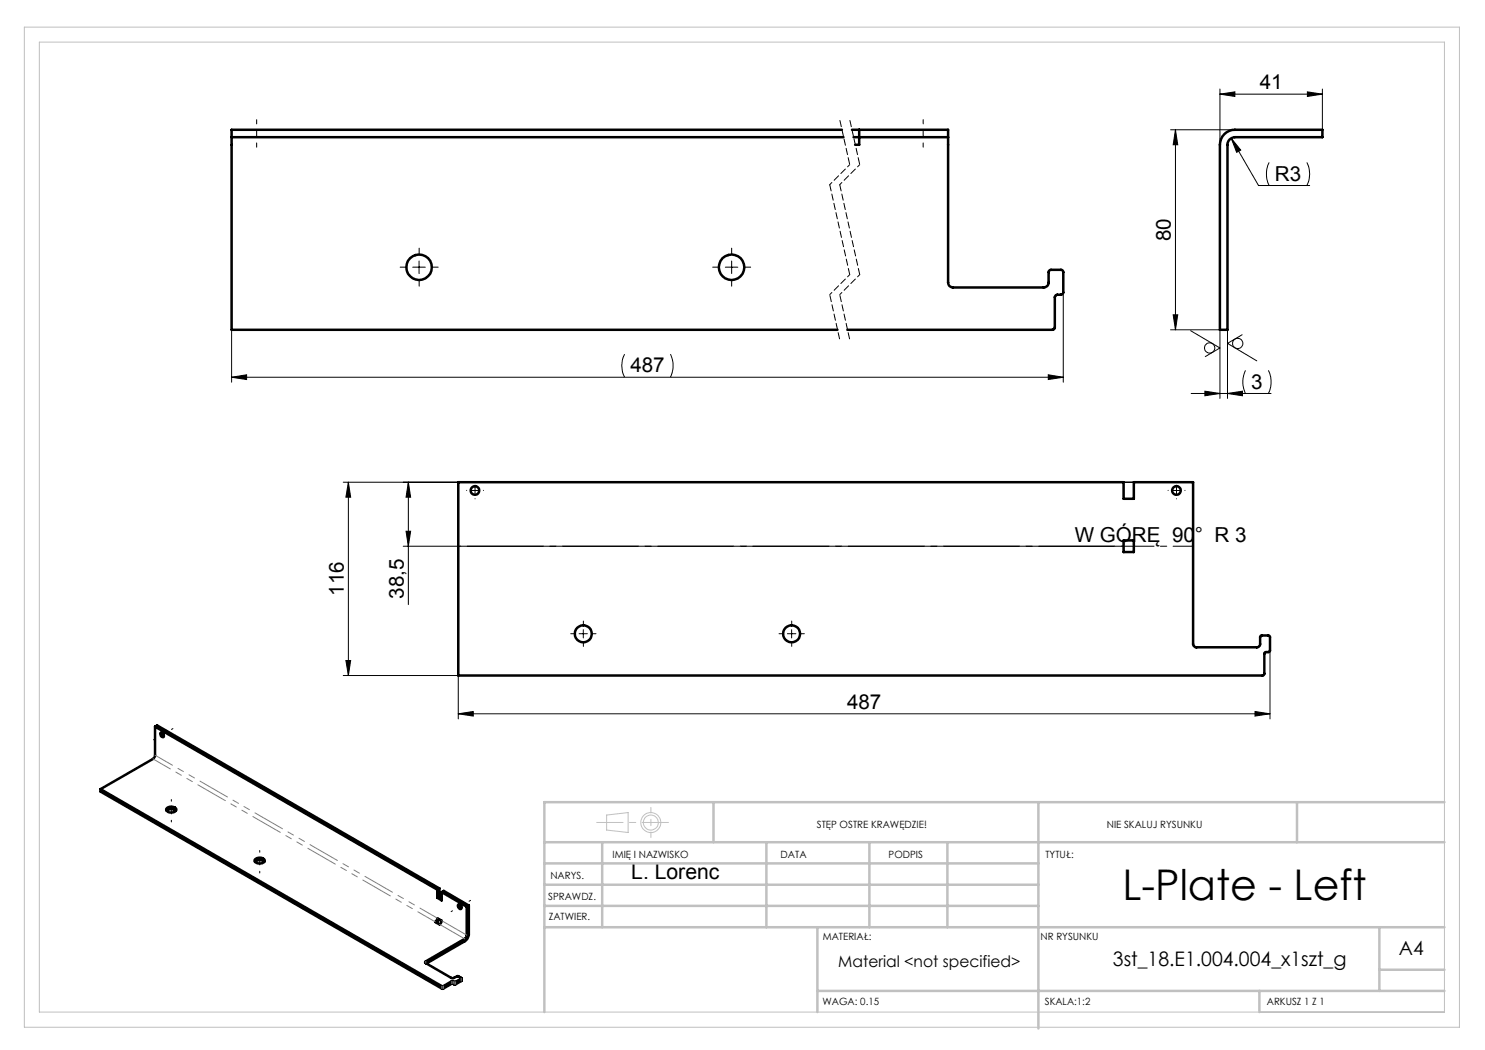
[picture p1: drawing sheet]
<svg xmlns="http://www.w3.org/2000/svg" width="297mm" height="210mm" viewBox="0 0 297 210" stroke-linecap="round" stroke-linejoin="round" font-family="sans-serif">
<g fill="none" stroke="#000" stroke-width=".2">
<path d="M244 18.8l3-.4v.9zM244 17.8v11.2M244 18.8h20.5M261.5 18.4l3 .4-3 .5zM264.5 17.8v8.2M234.1 26h12.9M235.1 26v40M235.1 26l.4 3h-.9zM246.2 27.6l1.9 2.4-.8 .5zM246.2 27.6l5.5 9.5h10.2M253.8 32.5a5.3 5.3 0 0 0 0 4.6M261.4 32.5a5 5 0 0 1 0 4.6"/>
<path d="M82.5 53.4h2.6M83.8 52.2v2.5M145.1 53.4h2.5M146.3 52.2v2.5M212.7 58.9v17.5M46.3 75.5l3-.5v.9zM46.3 66v10.4M46.3 75.5h166.4M124.9 70.8a5 5 0 0 0 0 4.7M134.1 70.8a5.3 5.3 0 0 1 0 4.7M209.7 75l3 .5-3 .4zM234.1 66h9.9v13.7"/>
<path d="M234.6 63h.9l-.4 3zM238.1 66.1l5.9 3.5-2.9 1.7M238.2 78.7h16M241 78.2l3 .5-3 .5zM245.5 78.7l3-.5v1zM245.5 66v13.7M248.4 66.9l-2.9 1.8 5.9 3.5M249.1 74.1a5.3 5.3 0 0 0 0 4.6M253.7 74.1a5.3 5.3 0 0 1 0 4.6M68.7 96.4h158.1M69.7 96.4l.4 3h-.9zM69.7 96.4v38.7"/>
<path d="M81.7 96.4l.4 3h-.9zM81.7 96.4v24.5M94.2 98.1h1.6M95 97.3v1.6M234.5 98.1h1.6M235.3 97.3v1.6M80.6 109.2h146.2M81.2 106.2h.9l-.4 3zM68.7 135.1h23v8.7M69.2 132.1h.9l-.4 3zM115.8 126.7h1.7M116.7 125.9v1.7"/>
<path d="M157.5 126.7h1.7M158.3 125.9v1.7M254 130.4v13.4M91.7 142.8l3-.5v.9zM91.7 142.8h162.3M251 142.3l3 .5-3 .4z"/>
<circle cx="241.9" cy="69.6" r="1.03"/>
<circle cx="247.5" cy="68.7" r="1.03"/>
</g>
<g fill="none" stroke="#c0c0c0" stroke-width=".2">
<path d="M4.9 5.4h287v200h-287zM7.9 8.4h281v194h-281zM121.3 163l4.3-.5v4l-4.3-.5z"/>
<circle cx="130.2" cy="164.5" r="2"/>
<circle cx="130.2" cy="164.5" r="1.49"/>
</g>
<g fill="none" stroke="#000" stroke-width=".2" stroke-dasharray="15.2 1.3 1.3 1.3">
<path d="M81.3 53.4h-1.3M83.8 50.9v-1.3M83.8 55.9v1.3M86.3 53.4h1.3M143.8 53.4h-1.3M146.3 50.9v-1.3M146.3 55.9v1.3M148.8 53.4h1.3M93.3 98.1h.1M95 96.4h.1M95 99.7v.1M96.7 98.1h.1"/>
<path d="M233.6 98.1h.1M235.3 96.4h.1M235.3 99.7v.1M237 98.1h.1M115 126.7h-.9M116.7 125.1v-.9M116.7 128.4v.9M118.3 126.7h.9M156.7 126.7h-.9M158.3 125.1v-.9M158.3 128.4v.9M160 126.7h.9"/>
</g>
<path d="M51.3 29.4v-5.5M184.6 29.4v-5.5" fill="none" stroke="#000" stroke-width=".2" stroke-dasharray="15.2 1.3 1.3 1.3" stroke-dashoffset="14.4"/>
<path d="M167.9 23.9l2 9M169.9 23.9l2 9M165.9 58.9l2 9M167.9 58.9l2 9" fill="none" stroke="#000" stroke-width=".2" stroke-dasharray="1.3 .6" stroke-dashoffset="-.2"/>
<path d="M169.9 32.9l-4 4M171.9 32.9l-4 4M169.9 54.9l-4 4M171.9 54.9l-4 4" fill="none" stroke="#000" stroke-width=".2" stroke-dasharray="1.3 .6" stroke-dashoffset=".7"/>
<path d="M165.9 36.9l4 18M167.9 36.9l4 18" fill="none" stroke="#000" stroke-width=".2" stroke-dasharray="1.3 .6"/>
<path d="M30.7 148l3.9-2.3M34.3 159.9v4.5M51.9 170.1v4.5M90.2 182.3l3.9-2.2" fill="none" stroke="#000" stroke-width=".2" stroke-dasharray="15.2 1.3 1.3 1.3" stroke-dashoffset="14.9"/>
<path d="M91.7 109.2h133" fill="none" stroke="#000" stroke-width=".2" stroke-dasharray="15.2 1.3 1.3 1.3" stroke-dashoffset="-1.8"/>
<path d="M226.8 109.2h11.8" fill="none" stroke="#000" stroke-width=".2" stroke-dasharray="15.2 1.3 1.3 1.3" stroke-dashoffset="11.2"/>
<path d="M133.7 164.5h-14.4" fill="none" stroke="#c0c0c0" stroke-width=".2" stroke-dasharray="15.2 1.3 1.3 1.3" stroke-dashoffset="10"/>
<path d="M130.2 161.5v6" fill="none" stroke="#c0c0c0" stroke-width=".2" stroke-dasharray="15.2 1.3 1.3 1.3" stroke-dashoffset="14.1"/>
<g fill="none" stroke="#c0c0c0" stroke-width=".5">
<path d="M108.9 176.9h98.8M108.9 172.7h98.8M108.9 168.4h180M120.4 168.4v17M142.7 160.4v8M153.3 168.4v17M173.9 168.4v17M189.5 168.4v17M207.7 160.4v45.3M259.4 160.4v8M288.9 160.4h-180v42M108.9 181.2h98.8"/>
<path d="M108.9 185.4h180M163.5 198.2h125.4M163.5 185.4v17M251.9 198.2v4.2M275.9 185.4v12.8M275.9 193.9h13"/>
</g>
<g fill="#000">
<path d="M244 18.8l3-.4v.9zM261.5 18.4l3 .4-3 .5zM241 78.2l3 .5-3 .5zM245.5 78.7l3-.5v1z"/>
<path d="M46.3 75.5l3-.5v.9zM209.7 75l3 .5-3 .4zM246.2 27.6l1.1 2.9 .8-.5z"/>
<path d="M234.6 63h.9l-.4 3zM235.1 26l.4 3h-.9z"/>
<path d="M81.7 96.4l.4 3h-.9zM81.2 106.2h.9l-.4 3zM69.7 96.4l.4 3h-.9zM69.2 132.1h.9l-.4 3z"/>
<path d="M91.7 142.8l3-.5v.9zM251 142.3l3 .5-3 .4z"/>
</g>
<g fill="none" stroke="#000" stroke-width=".5">
<path d="M46.3 27.4v38.6h121.2M46.3 27.4h122.4M168.4 26h-122.1v1.4M170.4 26h19.2v1.4M170.7 27.4h18.9M171.8 26v3h-.8M189.6 27.4v29.1a.96 .96 0 0 0 1 1h18.1a.97 .97 0 0 0 1-1v-2.1l.2-.4h2.4l.3 .2 .1 4.4-.3 .3-1.1 .1-.3 .3v6.2l-.3 .4-41.2 .1M244.9 26.8a2.87 2.87 0 0 1 2.1-.8h17.5v1.4h-17.5a1.51 1.51 0 0 0-1.5 1.6v37h-1.5v-37a3.1 3.1 0 0 1 .9-2.2zM91.7 96.4h133v3.4h2.1v-3.4h11.8v32.4a.73 .73 0 0 0 .7 .7h12.1a.73 .73 0 0 0 .6-.7v-1.4l.2-.3h1.7l.1 .3v2.8l-.2 .2h-.6l-.3 .2v4.2l-.4 .3h-160.8zM224.7 108.1h2.1v2.3h-2.1zM20.1 157.8l68.3 39.5 1.9-1.1 .7 .2 1.3-.8-.6-.4-.9 .4h-.5l-5.2-3-.1-.2 8.1-4.7 .2-.6v-5.7M20.1 157.8v.5l68.3 39.5 2.1-1.1 .6 .2 1.2-.7v-.6"/>
<path d="M31 145.3v5.9l-.2 .4-10.7 6.2M31 145.3l56.5 32.6M31 145.3l.4-.2 56.5 32.6M32.2 146.5a.55 .55 0 0 1 .5 .4 .55 .55 0 0 1-.1 .6 .63 .63 0 0 1-.4-1zM32.5 146.6l.3 .5M33.3 162.2a1.37 1.37 0 0 1 1.9 0M33.4 161.6a1.26 1.26 0 0 1 1.9 .3 1.17 1.17 0 0 1-2.1 0zM51 172.4a1.48 1.48 0 0 1 1.8 0M51 171.8a1.24 1.24 0 0 1 2 .3 1.17 1.17 0 0 1-2.1 0zM87.5 177.9v1.7M87.9 177.7l-.4 .2M87.9 179.3l-.4 .3"/>
<path d="M87.9 177.7v1.6M87.9 179.3l.4 .3M88.3 178.4v1.7l-.8-.5M88.3 178.4l5 3M88.3 178.4l.5-.2 5 2.9M87.5 183.6l.8 .5-.4 .8-.9-.5 .3-.2zM87.8 183.9l-.4 .7M91.7 180.9a.57 .57 0 0 1 .5 .3 .57 .57 0 0 1-.1 .6 .62 .62 0 0 1-.4-.9zM92 181l.3 .5M93.8 181.1v5.7a1.88 1.88 0 0 1-.9 1.5l-7.6 4.4M93.8 181.1l-.5 .3"/>
<circle cx="83.8" cy="53.5" r="2.54"/>
<circle cx="146.3" cy="53.5" r="2.54"/>
<circle cx="95" cy="98.1" r=".87"/>
<circle cx="235.3" cy="98.1" r=".87"/>
<circle cx="116.7" cy="126.8" r="1.71"/>
<circle cx="158.3" cy="126.8" r="1.71"/>
</g>
<path d="M30.6 151.8l56.4 32.6M87.5 183.6l-56.5-32.6" fill="none" stroke="#808080" stroke-width=".2" stroke-dasharray="6.3 1.3 1.3 1.3 1.3 1.3" stroke-dashoffset="2.3"/>
<path d="M85.2 192.3v.3M87.9 184.9l5 2.9M88.4 197.7v-.5M88.7 197.2v.5M90.4 196.7v-.5M90.6 196.2v.5M90.8 196.8v-.4M91.1 196.4v.4M92.3 196.2v-.5M93.4 187l-5.1-2.9" fill="none" stroke="#808080" stroke-width=".2" stroke-dasharray="6.3 1.3 1.3 1.3 1.3 1.3"/>
<text font-size="8.5" x="224.5" y="179.9">L-Plate - Left</text>
<text font-size="4.2" x="126.2" y="175.7">L. Lorenc</text>
<g font-size="4.1">
<text x="252" y="17.9">41</text>
<text x="255" y="36.2">R3</text>
<text x="234.2" y="48.2" transform="rotate(-90 234.2 48.2)">80</text>
<text x="126.1" y="74.5">487</text>
<text x="250.3" y="77.8">3</text>
<text x="214.9" y="108.3">W GÓRĘ 90° R 3</text>
<text x="68.8" y="119.2" transform="rotate(-90 68.8 119.2)">116</text>
<text x="80.8" y="119.8" transform="rotate(-90 80.8 119.8)">38,5</text>
<text x="169.4" y="141.8">487</text>
</g>
<text font-size="4" x="222.6" y="193.3">3st_18.E1.004.004_x1szt_g</text>
<text font-size="3.9" x="279.8" y="190.9">A4</text>
<text font-size="3.2" x="167.7" y="193.3">Material &lt;not specified&gt;</text>
<g font-size="2">
<text x="163.4" y="165.5">STĘP OSTRE KRAWĘDZIE!</text>
<text x="221.4" y="165.6">NIE SKALUJ RYSUNKU</text>
<text x="122.5" y="171.6">IMIĘ I NAZWISKO</text>
<text x="156.1" y="171.6">DATA</text>
<text x="177.7" y="171.6">PODPIS</text>
<text x="209.1" y="171.6">TYTUŁ:</text>
<text x="110.1" y="175.8">NARYS.</text>
<text x="109.6" y="180">SPRAWDZ.</text>
<text x="109.7" y="184.1">ZATWIER.</text>
<text x="164.5" y="187.9">MATERIAŁ:</text>
<text x="208.1" y="188.1">NR RYSUNKU</text>
<text x="164.5" y="201">WAGA: 0.15</text>
<text x="209" y="201">SKALA:1:2</text>
<text x="253.4" y="201">ARKUSZ 1 Z 1</text>
</g>
</svg>
